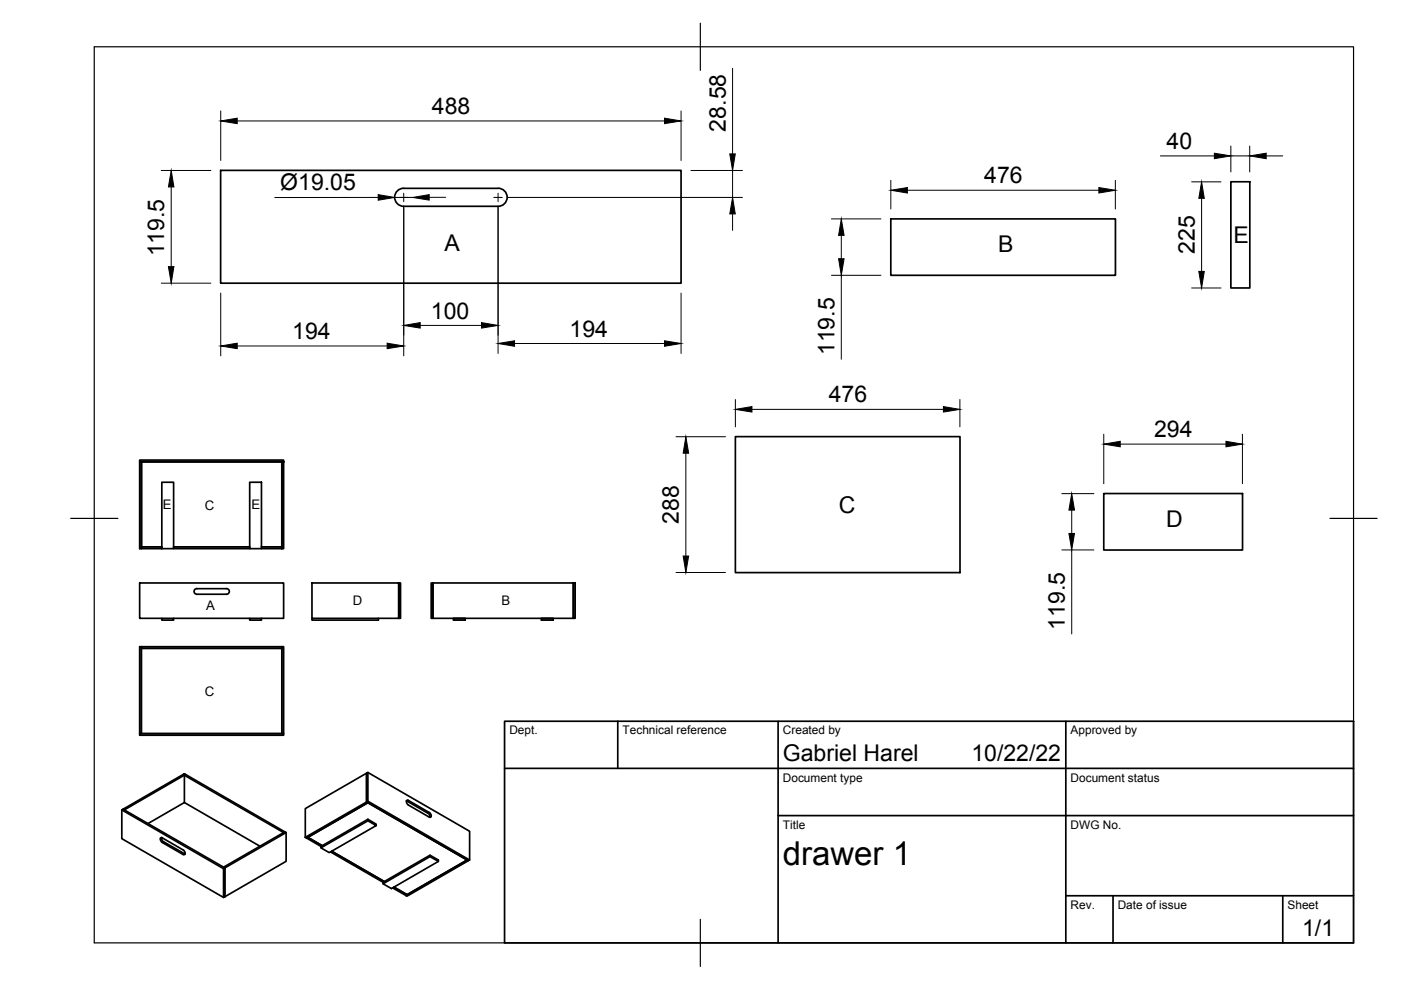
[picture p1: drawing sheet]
<svg xmlns="http://www.w3.org/2000/svg" width="297mm" height="210mm" viewBox="0 0 297 210" stroke-linecap="round" stroke-linejoin="round" font-family="sans-serif">
<!-- layer: Visible -->
<g fill="none" stroke="#000" stroke-width=".36">
<path d="M46.8 36.1h97.6v23.9h-97.6zM261 38.5h4v22.6h-4zM84.2 40.5l.9-.5 .5-.1h20a1.92 1.92 0 0 1 1.9 1.9 1.92 1.92 0 0 1-1.9 1.9h-20a1.92 1.92 0 0 1-1.8-1.1 1.92 1.92 0 0 1 .4-2.1zM188.9 46.4h47.6v12h-47.6zM29.6 97.6h30.5v18.7h-.3v-18.4h.3h-30.5zM29.6 97.9h.4v18.4h-.4zM155.9 92.6h47.6v28.8h-47.6zM30 115.9v-18h29.8v18M30 115.9v.4h4.3M30 115.9h4.3M34.3 102.2h2.5v14.1h-2.5zM36.8 116.3h16.1"/>
<path d="M36.8 115.9h16.1M52.9 102.2h2.5v14.1h-2.5zM55.4 116.3h4.4M55.4 115.9h4.4M59.8 115.9v.4M234 104.6h29.4v12h-29.4zM29.6 123.6h30.5v7.5h-30.5zM29.6 137.1h.4v18.4h-.4zM30 137.1h29.8v.4h-29.8zM34.3 131.1v.4h2.5v-.4M41.7 124.8h6.3M41.8 124.8a.6 .6 0 0 0-.7 .6 .6 .6 0 0 0 .7 .6"/>
<path d="M48 124.8a.6 .6 0 0 1 .6 .6 .6 .6 0 0 1-.6 .6h-6.3M52.9 131.1v.4h2.5v-.4M59.8 137.1h.3v18.4h-.3zM66.1 123.6h18.4v7.5v-7.5h.4v7.5h-18.8zM66.1 131.1v.4h14.1v-.4M91.4 123.6h.4v7.5h-.4zM91.8 123.6h29.8v7.5h-29.8zM96.1 131.1h2.5v.4h-2.5zM114.7 131.1h2.5v.4h-2.5zM121.6 123.6h.3v7.5h-.3zM29.6 155.5h30.5v.4h-30.5zM25.8 171.7l21.6 12.5 .3-.2v6.1"/>
<path d="M26.1 171.6l13-7.5 .2 .1-12.9 7.5zM31.4 174.6l7.7-4.4 16 9.2M34.3 177.6v.5l.4 .4 4.5 2.6M39.1 170.2v-5.8l.2-.2 21.1 12.2M39.1 164.4l21 12.1 .3-.1M60.4 176.4l.3 .1v6.1l-13 7.5M60.4 176.4l-13 7.5 .3 .1v6.1M60.7 176.5l-13 7.5-21.6-12.4-.3 .1v6.1l21.6 12.5 .3-.2M64.7 177.5l13-7.5 .3 .2-13 7.5zM65.3 177.5l12.7-7.3 21 12.1-12.7 7.4M65.3 177.5l-.3 .2 3.1 1.8M65.3 177.5l3 1.8"/>
<path d="M77.7 163.9l.3-.1v6.1l-.3 .1zM77.7 170v-6.1l-13 7.5v6.1M78 163.8l21.6 12.4v6.1l-.3 .2-21.6-12.5M78 173.7l-9.9 5.8v.3l1.7 1 10-5.8v-.3l-1.8-1v.3l1.8 1M78 169.9l21.6 12.4M78 174l-9.9 5.8M86.2 169.8h.1M86.3 169.9l4.4 2.5 .4 .4v.5M86.6 169.7h-.4a.83 .83 0 0 0 .4 1l4.4 2.5h.4a.81 .81 0 0 0-.4-.9l-4.4-2.6M38.8 180.2l-4.4-2.6-.4 .1a.81 .81 0 0 0 .4 .9l4.4 2.6M38.8 180.2a.66 .66 0 0 1 .2 1h-.2M47.4 184.2v6.1"/>
<path d="M70.1 180.6l11.1 6.5M70.3 180.5l11.2 6.4M83.2 188.2l2.8 1.7M83.5 188.1l2.8 1.6M86 189.9l13-7.6 .3 .2-13 7.5zM86.3 189.7l-.3 .2M91.2 181.3l-10 5.8v.3l1.8 1 9.9-5.8M91.2 181.6l1.7 1v-.3l-1.7-1v.3l-10 5.8"/>
</g>
<!-- layer: Border -->
<path d="M20 9.9h267v190h-267zM148.5 4.9v10M15 109.9h10M282 109.9h10M148.5 194.9v10" fill="none" stroke="#000" stroke-width=".25"/>
<!-- layer: TitleBlock -->
<path d="M107 152.9h180v47h-180zM131 152.9v10M165 152.9v47M226 152.9v47M107 162.9h180M165 172.9h122M226 189.9h61M236 189.9v10M272 189.9v10" fill="none" stroke="#000" stroke-width=".36"/>
<!-- layer: Smart Centers -->
<path d="M84.7 41.9h1.8M85.6 41v1.7M104.7 41.9h1.8M105.6 41v1.7" fill="none" stroke="#000" stroke-width=".21"/>
<!-- layer: FD_Dimensions -->
<g fill="none" stroke="#000" stroke-width=".21">
<path d="M155.3 14.5v18.1M34.2 36.1h10.5M36.3 39.6v16.9M46.8 23.5v10.5M50.3 25.6h90.6M144.4 23.5v10.5M146.5 36.1h10.9M155.3 36.1v5.8M188.9 38.2v6.1M236.5 38.2v6.1M246 33.1h11.5M252.6 38.6h6.3"/>
<path d="M261 31v5.5M261 33.1h4M265 31v5.5M268.5 33.1h3.5M80.2 41.9h-21.9M83.7 41.9h3.8M85.6 44v31.5M91 41.8h3.5M105.6 44v30.9M107.7 41.9h49.7M155.3 45.4v3.4M176.3 46.4h10.5"/>
<path d="M176.3 58.4h10.5M178.4 49.9v5M178.4 58.4v17.8M192.4 40.3h40.6M254.8 42.1v15.4M34.2 60h10.5M46.8 62.1v13.4M50.3 73.4h31.8M89.1 69h13M109.1 72.8h31.8M144.4 62.1v12.8M252.6 61.1h6.3"/>
<path d="M143.3 92.6h10.5M145.4 96.1v21.8M155.9 84.7v5.8M159.4 86.8h40.6M203.5 84.7v5.8M234 92.1v10.5M237.5 94.2h22.4M263.4 92.1v10.5M225.1 104.7h6.8M225.1 116.6h6.8M227.2 108.2v4.9M227.2 116.6v17.8"/>
<path d="M143.3 121.4h10.5"/>
</g>
<g fill="#000" stroke="#000" stroke-width=".21">
<path d="M36.3 36.1l.6 3.5h-1.2zM46.8 25.6l3.5-.5v1.1zM140.9 25.1l3.5 .5-3.5 .6zM154.7 32.6h1.2l-.6 3.5zM188.9 40.3l3.5-.5v1.1zM233 39.8l3.5 .5-3.5 .6zM257.5 32.5l3.5 .6-3.5 .5zM265 33.1l3.5-.6v1.1zM35.7 56.5h1.2l-.6 3.5zM80.2 41.3l3.5 .6-3.5 .6zM87.5 41.9l3.5-.6v1.1zM155.3 41.9l.6 3.5h-1.2z"/>
<path d="M178.4 46.4l.6 3.5h-1.2zM177.8 54.9h1.2l-.6 3.5zM254.8 38.6l.5 3.5h-1.1zM254.2 57.5h1.1l-.5 3.6zM46.8 73.4l3.5-.6v1.1zM82.1 72.8l3.5 .6-3.5 .5zM85.6 69l3.5-.6v1.2zM102.1 68.4l3.5 .6-3.5 .6zM105.6 72.8l3.5-.5v1.1zM140.9 72.3l3.5 .5-3.5 .6zM145.4 92.6l.6 3.5h-1.2zM155.9 86.8l3.5-.6v1.2z"/>
<path d="M200 86.2l3.5 .6-3.5 .6zM234 94.2l3.5-.6v1.1zM259.9 93.6l3.5 .6-3.5 .5zM144.8 117.9h1.2l-.6 3.5zM227.2 104.7l.6 3.5h-1.2zM226.6 113.1h1.2l-.6 3.5z"/>
</g>
<text font-size="7" x="166" y="183.4">drawer 1</text>
<g font-size="4.9">
<text x="91.6" y="24.2">488</text>
<text x="153.9" y="27.9" transform="rotate(-90 153.9 27.9)">28.58</text>
<text x="247.4" y="31.6">40</text>
<text x="59.4" y="40.3">Ø19.05</text>
<text x="208.7" y="38.9">476</text>
<text x="94.2" y="53.1">A</text>
<text x="211.6" y="53.4">B</text>
<text x="253.3" y="53.9" transform="rotate(-90 253.3 53.9)">225</text>
<text x="261.5" y="51.6">E</text>
<text x="34.8" y="54.4" transform="rotate(-90 34.8 54.4)">119.5</text>
<text x="62" y="71.9">194</text>
<text x="91.4" y="67.5">100</text>
<text x="120.8" y="71.4">194</text>
<text x="176.9" y="75.3" transform="rotate(-90 176.9 75.3)">119.5</text>
<text x="175.7" y="85.3">476</text>
<text x="244.7" y="92.7">294</text>
<text x="144" y="111" transform="rotate(-90 144 111)">288</text>
<text x="177.8" y="108.7">C</text>
<text x="247.2" y="111.8">D</text>
<text x="225.8" y="133.6" transform="rotate(-90 225.8 133.6)">119.5</text>
<text x="166" y="161.4">Gabriel Harel</text>
<text x="206" y="161.4">10/22/22</text>
<text x="276.1" y="198.6">1/1</text>
</g>
<g font-size="2.8">
<text x="34.5" y="107.9">E</text>
<text x="53.3" y="107.9">E</text>
<text x="43.5" y="108">C</text>
<text x="43.7" y="129.3">A</text>
<text x="74.8" y="128.2">D</text>
<text x="106.3" y="128.3">B</text>
<text x="43.5" y="147.6">C</text>
</g>
<g font-size="2.5">
<text x="108" y="155.7">Dept.</text>
<text x="132" y="155.7">Technical reference</text>
<text x="166" y="155.7">Created by</text>
<text x="227" y="155.7">Approved by</text>
<text x="166" y="165.7">Document type</text>
<text x="227" y="165.7">Document status</text>
<text x="166" y="175.7">Title</text>
<text x="227" y="175.7">DWG No.</text>
<text x="227" y="192.7">Rev.</text>
<text x="237" y="192.7">Date of issue</text>
<text x="273" y="192.7">Sheet</text>
</g>
</svg>
